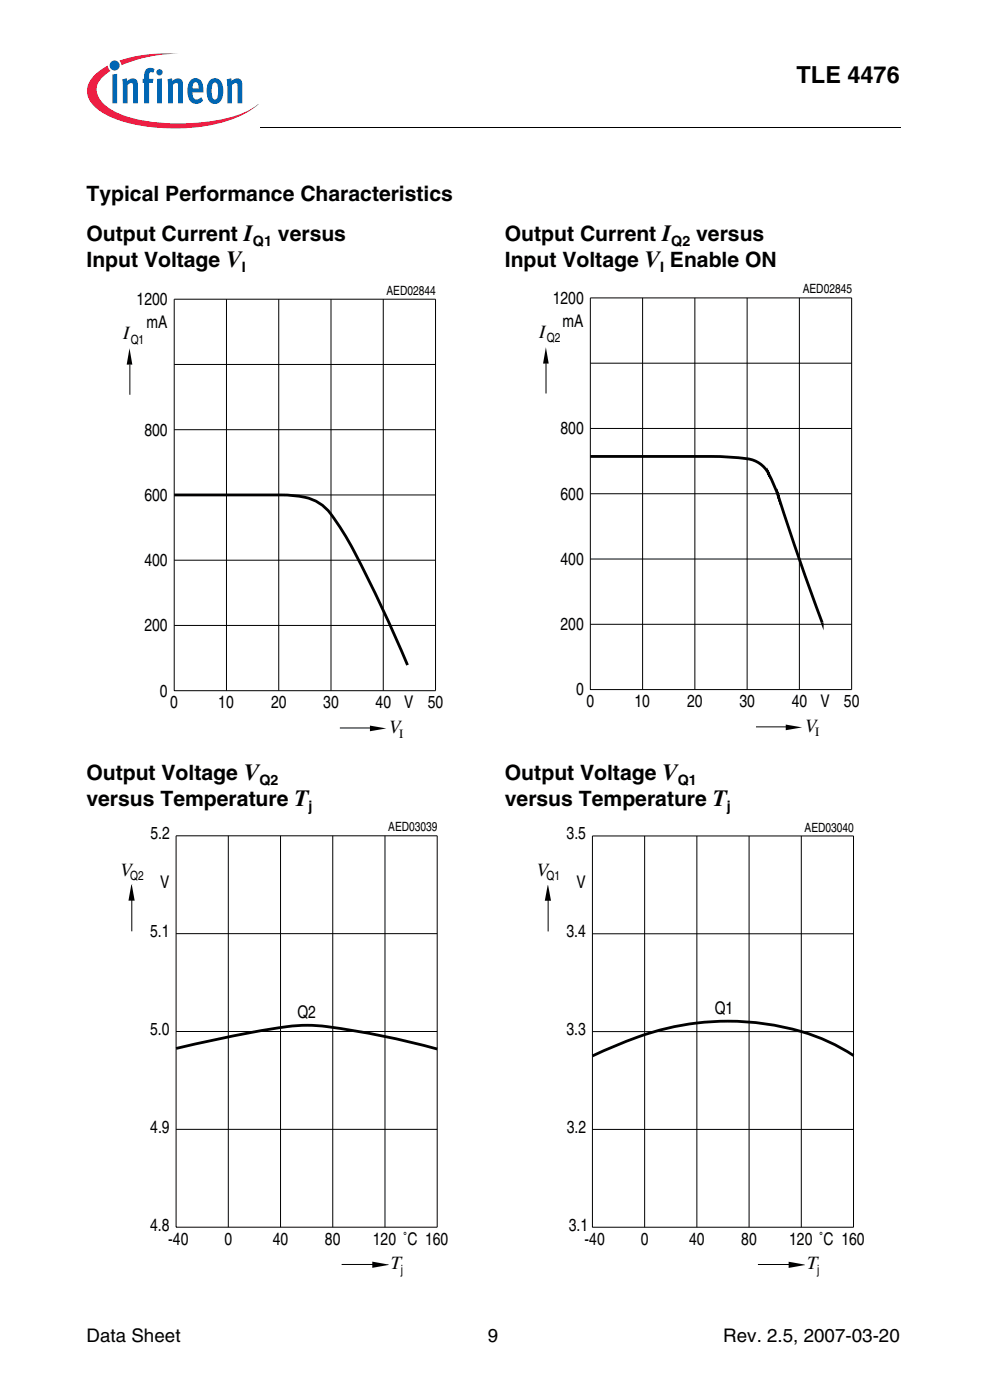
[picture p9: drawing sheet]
<svg xmlns="http://www.w3.org/2000/svg" width="207mm" height="294mm" viewBox="0 0 207 294" stroke-linecap="round" stroke-linejoin="round" font-family="sans-serif">
<circle cx="24.1" cy="13.8" r="1.06" fill="#0166b3"/>
<g fill="#ed1a40">
<path d="M25.1 12.7l.7-.2a31.7 31.7 0 0 1 11.7-1.2 31 31 0 0 0-11.4 2.2l-.6 .2z"/>
<path d="M19.7 16a10.9 10.9 0 0 1 2.9-2.2l.2 .6 .4 .5a4.8 4.8 0 0 0-2.9 4.1 6.1 6.1 0 0 0 3.7 4.4 31.1 31.1 0 0 0 15.1 2.5 30.9 30.9 0 0 0 13.6-3l1.6-1.1a19.2 19.2 0 0 1-10.1 4.5 41 41 0 0 1-19.9-1.3 9.9 9.9 0 0 1-5.6-4.2 4.2 4.2 0 0 1 1-4.8z"/>
</g>
<g fill="#0166b3">
<path d="M23.6 15.7l1-.2v6.2h-1z"/>
<path d="M25.7 16.7l.9-.3 .1 .6a1.19 1.19 0 0 1 1.4-.5 1.19 1.19 0 0 1 .8 1.3v3.9h-.9l-.1-4a.4 .4 0 0 0-.6-.2l-.5 .4v3.8h-1z"/>
<path d="M30.8 14.5l.7-.2 .8 .1 .2 .1-.3 .8-.2-.1a.46 .46 0 0 0-.6 .2l-.1 1.2h.9l-.1 .8h-.8v4.3h-1v-4.3h-.3v-.8h.3v-.7a1.72 1.72 0 0 1 .5-1.4z"/>
<path d="M35.2 16.7l.9-.3 .1 .6a1.19 1.19 0 0 1 1.4-.5 1.19 1.19 0 0 1 .8 1.3v3.9h-1v-4a.4 .4 0 0 0-.6-.2l-.5 .4v3.8h-1z"/>
<path d="M47.6 16.7l.9-.3 .2 .6a1.19 1.19 0 0 1 1.4-.5 1.19 1.19 0 0 1 .8 1.3v3.9h-1l-.1-4a.4 .4 0 0 0-.6-.2l-.5 .4v3.8h-1z"/>
<path d="M32.8 15.2a.7 .7 0 0 1 1.4 0 .7 .7 0 0 1-1.4 0zM33 16.6l1-.1v5.2h-1z"/>
<path d="M40.1 16.8a1.55 1.55 0 0 1 1.7-.2 1.55 1.55 0 0 1 .8 1.5l.1 1.3h-2.3a1.06 1.06 0 0 0 .3 1.1 1.06 1.06 0 0 0 1.1 .3l.5-.4 .4 .7a1.83 1.83 0 0 1-2.2 .6 1.83 1.83 0 0 1-1.1-1.9v-1.6l.3-.8zM40.7 17.5l-.3 1.1h1.3v-.7a.56 .56 0 0 0-.4-.6 .56 .56 0 0 0-.6 .2z"/>
<path d="M44.2 16.7a1.68 1.68 0 0 1 1.8 0 1.68 1.68 0 0 1 .8 1.6l.1 1.4a1.9 1.9 0 0 1-2.3 2.1 2.85 2.85 0 0 1-1.2-3.2 2.71 2.71 0 0 1 .8-1.9zM44.8 17.5a4.2 4.2 0 0 0 0 3.3l.4 .1a1.49 1.49 0 0 0 .6-1.8v-.4a1.15 1.15 0 0 0-.7-1.4z"/>
</g>
<path d="M18.2 28.8h45.9v4.8h-45.9z" fill="#fff"/>
<g fill="#000">
<path d="M54.7 26.6l.1 .2zM27.2 73.2l.6 3.4h-1.2zM114.6 73l.6 3.4h-1.1zM77.7 152.5l3.4 .6-3.4 .6zM165 152.3l3.5 .6-3.5 .6zM27.6 186h.1zM27.6 186h.1l.6 3.3h-1.3zM115 186l.1 .1zM115 186.1h.1l.6 3.2h-1.3zM81.5 265.7v.2zM78.2 265.1l3.3 .6v.2l-3.3 .5zM168.9 265.8v.1z"/>
<path d="M165.6 265.2l3.3 .6v.1l-3.3 .6z"/>
</g>
<g fill="none" stroke="#000" stroke-width=".21">
<path d="M54.8 26.7h134.4M27.3 76.6v6.4M36.6 62.9h54.9v82.3h-54.9zM36.6 76.6h54.9M47.6 62.9v82.3M58.5 62.9v82.3M69.5 62.9v82.3M80.5 62.9v82.3M114.7 76.3v6.4M124 62.6h54.9v82.3h-54.9zM124 76.3h54.9M135 62.6v82.3"/>
<path d="M145.9 62.6v82.3M156.9 62.6v82.3M167.9 62.6v82.3M36.6 90.3h54.9M124 90h54.9M36.6 117.7h54.9M36.6 104h54.9M124 117.5h54.9M124 103.8h54.9M36.6 131.4h54.9M124 131.2h54.9M71.4 153h6.3"/>
<path d="M158.8 152.8h6.3M37 175.6h54.8v82.3h-54.8zM48 175.6v82.3M58.9 175.6v82.3M69.9 175.6v82.3M80.9 175.6v82.3M124.4 175.7h54.9v82.2h-54.9zM135.4 175.7v82.2M146.4 175.7v82.2M157.3 175.7v82.2M168.3 175.7v82.2M27.7 187.9v7.8"/>
<path d="M37 196.2h54.8M115.1 188.4v7.4M124.4 196.2h54.9M37 216.8h54.8M124.4 216.8h54.9M37 237.3h54.8M124.4 237.4h54.9M71.7 265.7h7.9M159.2 265.7h7.3"/>
</g>
<path d="M124 95.9h26.2l6.8 .5a5.8 5.8 0 0 1 4.4 3.1l2.1 5a558.5 558.5 0 0 0 9.2 26.3M36.6 104h22.5a16.5 16.5 0 0 1 7.9 1.7 17.7 17.7 0 0 1 5 6.1 258.2 258.2 0 0 1 13.6 28M37 220.3l7.4-1.6a129.5 129.5 0 0 1 19.5-3.2h.6a119.3 119.3 0 0 1 22.7 3.8l4.6 1.2M179.3 221.8a48.7 48.7 0 0 0-28.1-7.2 60.3 60.3 0 0 0-24 6l-2.8 1.3" fill="none" stroke="#000" stroke-width=".59"/>
<text font-size="4.9" x="167.3" y="17.4">TLE 4476</text>
<g font-size="4.4">
<text x="18.2" y="42.3">Typical Performance Characteristics</text>
<text x="18.2" y="50.7">Output Current I</text>
<text x="58.4" y="50.7">versus</text>
<text x="106" y="50.7">Output Current I</text>
<text x="146.2" y="50.7">versus</text>
<text x="18.2" y="56.1">Input Voltage V</text>
<text x="106" y="56.1">Input Voltage V Enable ON</text>
<text x="18.2" y="163.9">Output Voltage V</text>
<text x="106" y="163.9">Output Voltage V</text>
<text x="18.2" y="169.3">versus Temperature T</text>
<text x="106" y="169.3">versus Temperature T</text>
</g>
<g font-size="4">
<text x="113.3" y="71">I</text>
<text x="169.1" y="153.8">V</text>
</g>
<g font-size="3.9">
<text x="25.9" y="71.3">I</text>
<text x="81.7" y="154">V</text>
<text x="25.3" y="184">V</text>
<text x="112.7" y="184.1">V</text>
<text x="82.1" y="266.8">T</text>
<text x="169.5" y="266.8">T</text>
<text x="18.2" y="282.1">Data Sheet</text>
<text x="102.5" y="282.1">9</text>
<text x="151.9" y="282.1">Rev. 2.5, 2007-03-20</text>
</g>
<g font-size="3.7">
<text x="28.7" y="64.1">1200</text>
<text x="116.1" y="63.8">1200</text>
<text x="30.7" y="69">mA</text>
<text x="118.1" y="68.7">mA</text>
<text x="30.3" y="91.5">800</text>
<text x="117.7" y="91.3">800</text>
<text x="30.3" y="105.2">600</text>
<text x="117.7" y="105">600</text>
<text x="30.3" y="119">400</text>
<text x="117.7" y="118.7">400</text>
<text x="30.3" y="132.7">200</text>
<text x="117.7" y="132.4">200</text>
<text x="33.6" y="146.4">0</text>
<text x="35.8" y="148.8">0</text>
<text x="45.8" y="148.8">10</text>
<text x="56.9" y="148.8">20</text>
<text x="67.9" y="148.8">30</text>
<text x="78.9" y="148.8">40</text>
<text x="84.9" y="148.8">V</text>
<text x="89.8" y="148.8">50</text>
<text x="121" y="146.1">0</text>
<text x="123.2" y="148.6">0</text>
<text x="133.2" y="148.6">10</text>
<text x="144.3" y="148.6">20</text>
<text x="155.3" y="148.6">30</text>
<text x="166.3" y="148.6">40</text>
<text x="172.3" y="148.6">V</text>
<text x="177.2" y="148.6">50</text>
<text x="31.6" y="176.4">5.2</text>
<text x="119" y="176.4">3.5</text>
<text x="33.6" y="186.7">V</text>
<text x="121.1" y="186.7">V</text>
<text x="31.5" y="196.9">5.1</text>
<text x="119" y="197">3.4</text>
<text x="62.5" y="213.8">Q2</text>
<text x="150.1" y="213.1">Q1</text>
<text x="31.5" y="217.5">5.0</text>
<text x="119" y="217.5">3.3</text>
<text x="31.6" y="238.1">4.9</text>
<text x="119" y="238.1">3.2</text>
<text x="31.6" y="258.6">4.8</text>
<text x="35.3" y="261.6">-40</text>
<text x="47.1" y="261.6">0</text>
<text x="57.3" y="261.6">40</text>
<text x="68.3" y="261.6">80</text>
<text x="78.3" y="261.6">120 ˚C 160</text>
<text x="119.5" y="258.6">3.1</text>
<text x="122.8" y="261.6">-40</text>
<text x="134.6" y="261.6">0</text>
<text x="144.7" y="261.6">40</text>
<text x="155.7" y="261.6">80</text>
<text x="165.7" y="261.6">120 ˚C 160</text>
</g>
<g font-size="3">
<text x="53.1" y="51.8">Q1</text>
<text x="141" y="51.8">Q2</text>
<text x="50.8" y="57.2">I</text>
<text x="138.6" y="57.2">I</text>
<text x="54.5" y="165">Q2</text>
<text x="142.3" y="165">Q1</text>
<text x="64.8" y="170.4">j</text>
<text x="152.7" y="170.4">j</text>
</g>
<g font-size="2.7">
<text x="81.2" y="62">AED02844</text>
<text x="168.6" y="61.7">AED02845</text>
<text x="114.8" y="72">Q2</text>
<text x="27.5" y="72.2">Q1</text>
<text x="83.8" y="155">I</text>
<text x="171.2" y="154.8">I</text>
<text x="81.5" y="174.7">AED03039</text>
<text x="169" y="174.8">AED03040</text>
<text x="27.4" y="185">Q2</text>
<text x="114.8" y="185">Q1</text>
<text x="84.2" y="267.7">j</text>
<text x="171.6" y="267.7">j</text>
</g>
</svg>
